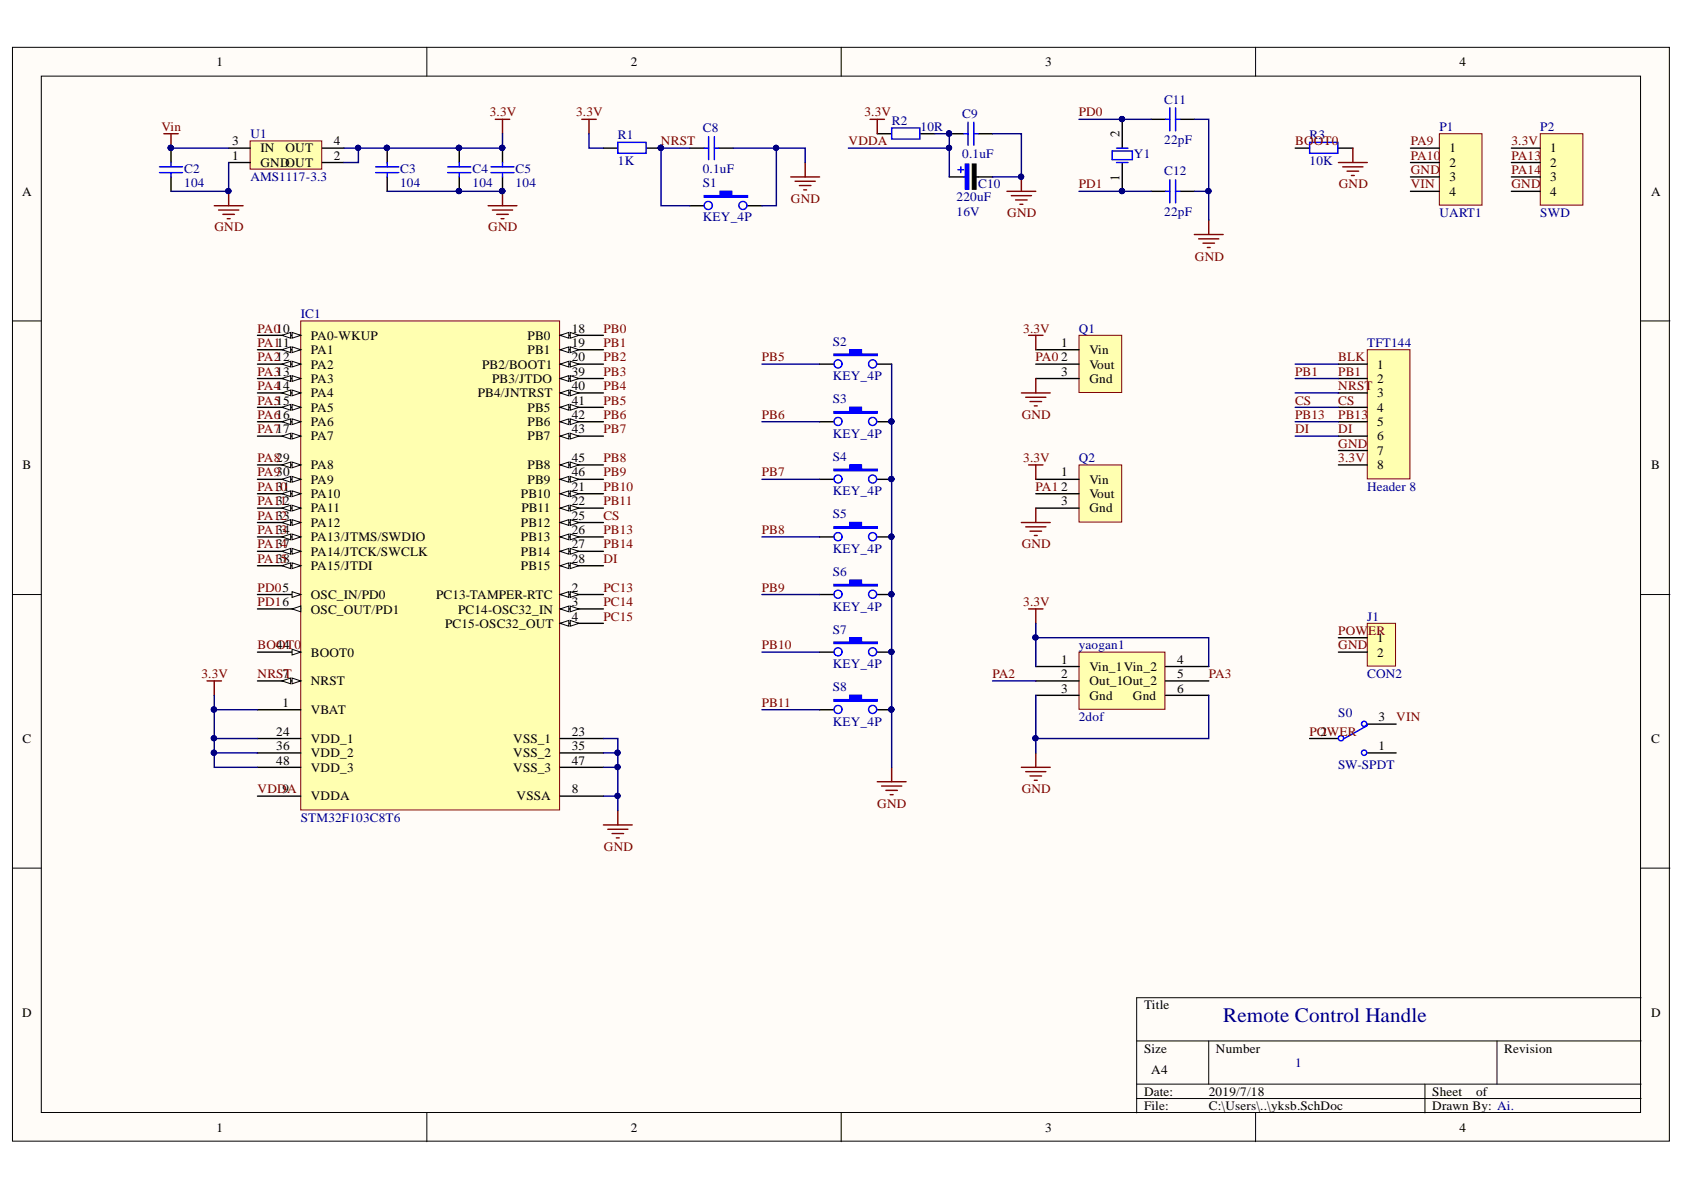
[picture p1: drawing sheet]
# Altium project PCB_Project.PrjPcb
1 sheet, 31 parts. Net scope: global (net labels, ports and power ports of the same name join across sheets).
Board file: yksb.PcbDoc

## Sheet yksb.SchDoc
size A4

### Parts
C2  value 104  [C-RAD-0603]  (hidden comment: Cap)
C3  value 104  [C-RAD-0603]  (hidden comment: Cap)
C4  value 104  [C-RAD-0603]  (hidden comment: Cap)
C5  value 104  [C-RAD-0603]  (hidden comment: Cap)
C8  value 0.1uF  [C-RAD-0603]  (hidden comment: Cap)
C9  value 0.1uF  [C-RAD-0603]  (hidden comment: Cap)
C10  value 220uF  Vol: 16V  [C-RB-S6]  (hidden comment: Cap Pol)
C11  value 22pF  [C-RAD-0603]  (hidden comment: Cap)
C12  value 22pF  [C-RAD-0603]  (hidden comment: Cap)
IC1  STM32F103C8T6  [LQFP48_M]
J1  CON2  [DC-005]
P1  UART1  [HDR1X4]
P2  SWD  [HDR1X4]
Q1  (no value)  [dianweiqi]
Q2  (no value)  [dianweiqi]
R1  value 1K  [0603-1]  (hidden comment: Res1)
R2  value 10R  [0603-1]  (hidden comment: Res1)
R3  value 10K  [0603-1]  (hidden comment: Res1)
S0  SW-SPDT  [SWITCH_A2]
S1  KEY_4P  [KEY_M]
S2  KEY_4P  [KEY_M]
S3  KEY_4P  [KEY_M]
S4  KEY_4P  [KEY_M]
S5  KEY_4P  [KEY_M]
S6  KEY_4P  [KEY_M]
S7  KEY_4P  [KEY_M]
S8  KEY_4P  [KEY_M]
TFT144  Header 8  [HDR1X8]
U1  AMS1117-3.3  [AMS1117]
Y1  XTAL  [XTAL_US]  (value not drawn)
yaogan1  2dof  [yaogan1]

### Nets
3.3V: C3.1 C4.1 C5.1 IC1.1(VBAT) IC1.24(VDD_1) IC1.36(VDD_2) IC1.48(VDD_3) P2.1 Q1.1(Vin) Q2.1(Vin) R1.1 R2.1 TFT144.8 U1.2(OUT) U1.4(OUT) yaogan1.1(Vin_1) yaogan1.4(Vin_2)
GND: C2.2 C3.2 C4.2 C5.2 C8.1 C9.1 C10.2 C11.2 C12.2 IC1.8(VSSA) IC1.23(VSS_1) IC1.35(VSS_2) IC1.47(VSS_3) J1.2 P1.3 P2.4 Q1.3(Gnd) Q2.3(Gnd) R3.2 S1.2 S2.2 S3.2 S4.2 S5.2 S6.2 S7.2 S8.2 TFT144.7 U1.1(GND) yaogan1.3(Gnd) yaogan1.6(Gnd)
Vin: C2.1 P1.4 S0.3 U1.3(IN)
BLK: TFT144.1
BOOT0: IC1.44(BOOT0) R3.1
CS: IC1.25(PB12) TFT144.4  [also labelled PB12]
DI: IC1.28(PB15) TFT144.6  [also labelled PB15]
NRST: C8.2 IC1.7(NRST) R1.2 S1.1 TFT144.3
PA0: IC1.10(PA0-WKUP) Q1.2(Vout)
PA1: IC1.11(PA1) Q2.2(Vout)
PA2: IC1.12(PA2) yaogan1.2(Out_1)
PA3: IC1.13(PA3) yaogan1.5(Out_2)
PA4: IC1.14(PA4)
PA5: IC1.15(PA5)
PA6: IC1.16(PA6)
PA7: IC1.17(PA7)
PA8: IC1.29(PA8)
PA9: IC1.30(PA9) P1.1
PA10: IC1.31(PA10) P1.2
PA11: IC1.32(PA11)
PA12: IC1.33(PA12)
PA13: IC1.34(PA13/JTMS/SWDIO) P2.2
PA14: IC1.37(PA14/JTCK/SWCLK) P2.3
PA15: IC1.38(PA15/JTDI)
PB0: IC1.18(PB0)
PB1: IC1.19(PB1) TFT144.2  [also labelled RS]
PB2: IC1.20(PB2/BOOT1)
PB3: IC1.39(PB3/JTDO)
PB4: IC1.40(PB4/JNTRST)
PB5: IC1.41(PB5) S2.1
PB6: IC1.42(PB6) S3.1
PB7: IC1.43(PB7) S4.1
PB8: IC1.45(PB8) S5.1
PB9: IC1.46(PB9) S6.1
PB10: IC1.21(PB10) S7.1
PB11: IC1.22(PB11) S8.1
PB13: IC1.26(PB13) TFT144.5  [also labelled SC]
PB14: IC1.27(PB14)
PC13: IC1.2(PC13-TAMPER-RTC)
PC14: IC1.3(PC14-OSC32_IN)
PC15: IC1.4(PC15-OSC32_OUT)
PD0: C11.1 IC1.5(OSC_IN/PD0) Y1.2(OSC2)
PD1: C12.1 IC1.6(OSC_OUT/PD1) Y1.1(OSC1)
POWER: J1.1 S0.2
VDDA: C9.2 C10.1 IC1.9(VDDA) R2.2

Not connected (* = marked no-connect by the designer): S0 1

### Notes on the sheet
- Remote Control Handle
- 1
- Ai.
